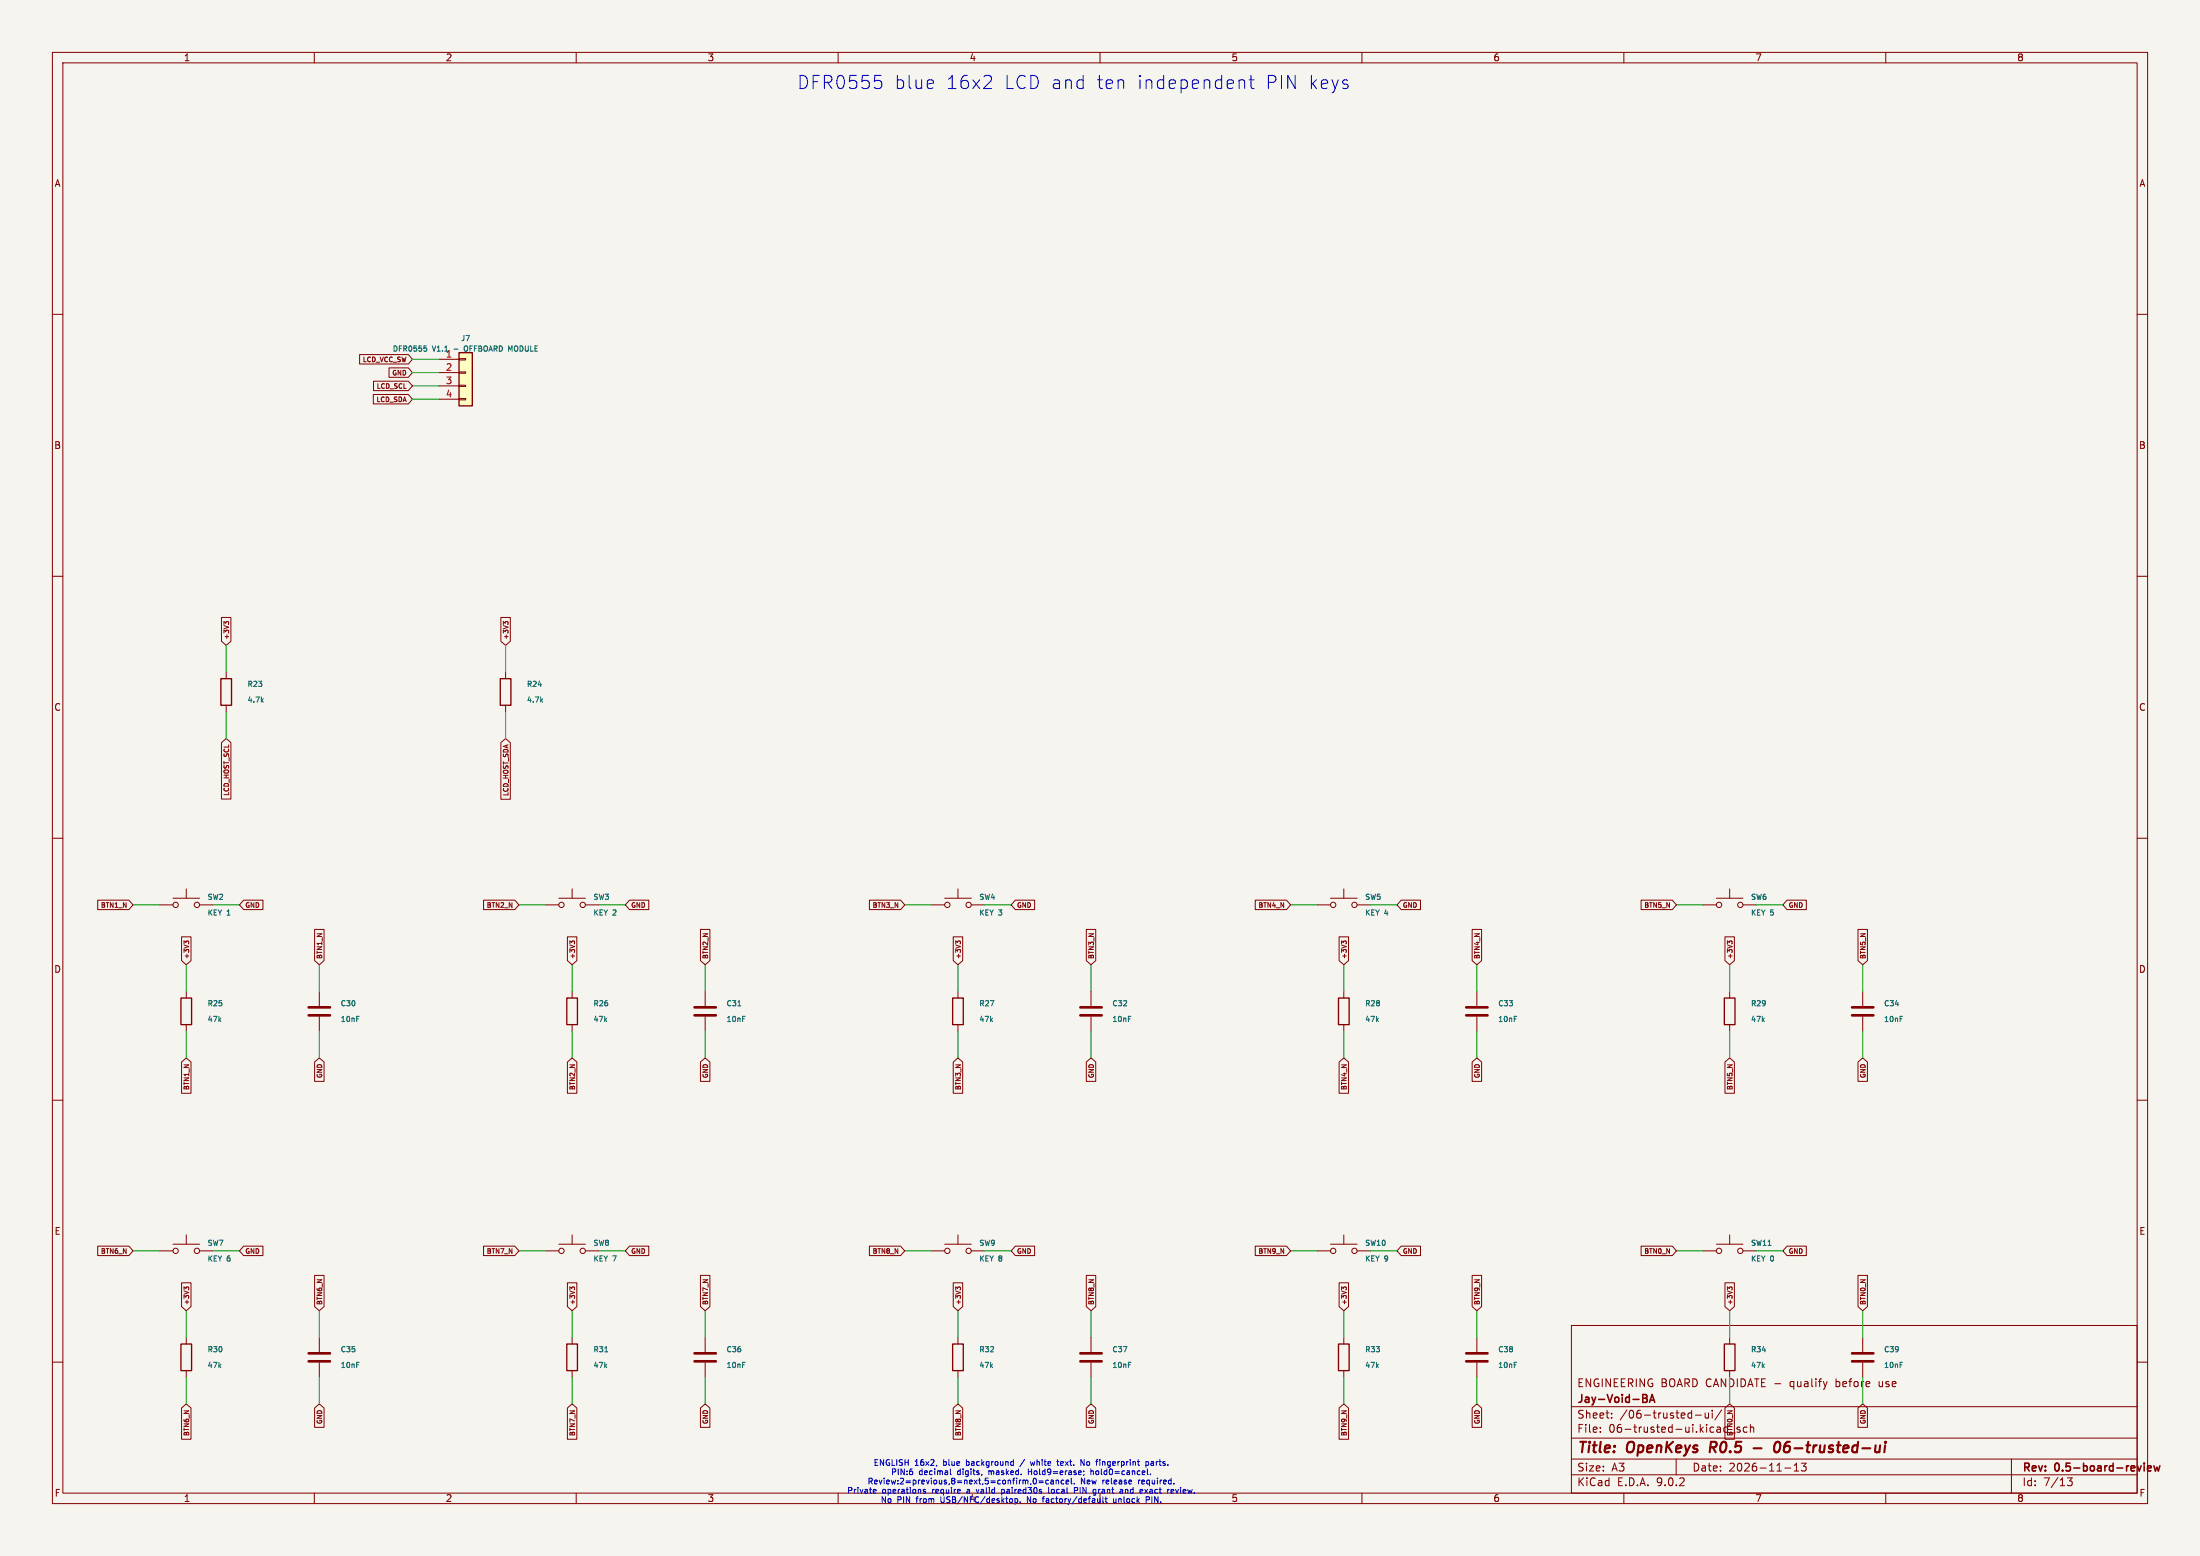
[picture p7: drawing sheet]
(kicad_sch
 (version 20250114)
 (generator "eeschema")
 (paper "A3")
 (title_block
  (title "OpenKeys R0.5 - 06-trusted-ui")
  (date "2026-11-13")
  (rev "0.5-board-review")
  (company "Jay-Void-BA")
  (comment 1 "ENGINEERING BOARD CANDIDATE - qualify before use"))
 (lib_symbols
  (symbol "OpenKeys:Conn_01x04"
   (pin_names
    (offset 1.016) (hide yes)) (exclude_from_sim no) (in_bom yes) (on_board yes)
   (property "Reference" "J" (at 0 5.08 0) (effects (font (size 1.27 1.27))))
   (property "Value" "Conn_01x04" (at 0 -7.62 0) (effects (font (size 1.27 1.27))))
   (property "Footprint" "" (at 0 0 0) (effects (font (size 1.27 1.27)) (hide yes)))
   (property "Datasheet" "~" (at 0 0 0) (effects (font (size 1.27 1.27)) (hide yes)))
   (property "Description" "Generic connector, single row, 01x04, script generated (kicad-library-utils/schlib/autogen/connector/)" (at 0 0 0) (effects (font (size 1.27 1.27)) (hide yes)))
   (symbol "Conn_01x04_1_1"
    (rectangle (start -1.27 3.81) (end 1.27 -6.35) (stroke (width 0.254) (type default)) (fill (type background)))
    (rectangle (start -1.27 2.667) (end 0 2.413) (stroke (width 0.1524) (type default)) (fill (type none)))
    (rectangle (start -1.27 0.127) (end 0 -0.127) (stroke (width 0.1524) (type default)) (fill (type none)))
    (rectangle (start -1.27 -2.413) (end 0 -2.667) (stroke (width 0.1524) (type default)) (fill (type none)))
    (rectangle (start -1.27 -4.953) (end 0 -5.207) (stroke (width 0.1524) (type default)) (fill (type none)))
    (pin passive line (at -5.08 2.54 0) (length 3.81) (name "Pin_1" (effects (font (size 1.27 1.27)))) (number "1" (effects (font (size 1.27 1.27)))))
    (pin passive line (at -5.08 0 0) (length 3.81) (name "Pin_2" (effects (font (size 1.27 1.27)))) (number "2" (effects (font (size 1.27 1.27)))))
    (pin passive line (at -5.08 -2.54 0) (length 3.81) (name "Pin_3" (effects (font (size 1.27 1.27)))) (number "3" (effects (font (size 1.27 1.27)))))
    (pin passive line (at -5.08 -5.08 0) (length 3.81) (name "Pin_4" (effects (font (size 1.27 1.27)))) (number "4" (effects (font (size 1.27 1.27))))))
   (embedded_fonts no))
  (symbol "OpenKeys:R"
   (pin_numbers (hide yes))
   (pin_names
    (offset 0)) (exclude_from_sim no) (in_bom yes) (on_board yes)
   (property "Reference" "R" (at 2.032 0 90) (effects (font (size 1.27 1.27))))
   (property "Value" "R" (at 0 0 90) (effects (font (size 1.27 1.27))))
   (property "Footprint" "" (at -1.778 0 90) (effects (font (size 1.27 1.27)) (hide yes)))
   (property "Datasheet" "~" (at 0 0 0) (effects (font (size 1.27 1.27)) (hide yes)))
   (property "Description" "Resistor" (at 0 0 0) (effects (font (size 1.27 1.27)) (hide yes)))
   (symbol "R_0_1"
    (rectangle (start -1.016 -2.54) (end 1.016 2.54) (stroke (width 0.254) (type default)) (fill (type none))))
   (symbol "R_1_1"
    (pin passive line (at 0 3.81 270) (length 1.27) (name "~" (effects (font (size 1.27 1.27)))) (number "1" (effects (font (size 1.27 1.27)))))
    (pin passive line (at 0 -3.81 90) (length 1.27) (name "~" (effects (font (size 1.27 1.27)))) (number "2" (effects (font (size 1.27 1.27))))))
   (embedded_fonts no))
  (symbol "OpenKeys:SW_Push"
   (pin_numbers (hide yes))
   (pin_names
    (offset 1.016) (hide yes)) (exclude_from_sim no) (in_bom yes) (on_board yes)
   (property "Reference" "SW" (at 1.27 2.54 0) (effects (font (size 1.27 1.27)) (justify left)))
   (property "Value" "SW_Push" (at 0 -1.524 0) (effects (font (size 1.27 1.27))))
   (property "Footprint" "" (at 0 5.08 0) (effects (font (size 1.27 1.27)) (hide yes)))
   (property "Datasheet" "~" (at 0 5.08 0) (effects (font (size 1.27 1.27)) (hide yes)))
   (property "Description" "Push button switch, generic, two pins" (at 0 0 0) (effects (font (size 1.27 1.27)) (hide yes)))
   (symbol "SW_Push_0_1"
    (circle (center -2.032 0) (radius 0.508) (stroke (width 0) (type default)) (fill (type none)))
    (polyline (pts (xy 0 1.27) (xy 0 3.048)) (stroke (width 0) (type default)) (fill (type none)))
    (circle (center 2.032 0) (radius 0.508) (stroke (width 0) (type default)) (fill (type none)))
    (polyline (pts (xy 2.54 1.27) (xy -2.54 1.27)) (stroke (width 0) (type default)) (fill (type none)))
    (pin passive line (at -5.08 0 0) (length 2.54) (name "1" (effects (font (size 1.27 1.27)))) (number "1" (effects (font (size 1.27 1.27)))))
    (pin passive line (at 5.08 0 180) (length 2.54) (name "2" (effects (font (size 1.27 1.27)))) (number "2" (effects (font (size 1.27 1.27))))))
   (embedded_fonts no))
  (symbol "OpenKeys:C"
   (pin_numbers (hide yes))
   (pin_names
    (offset 0.254)) (exclude_from_sim no) (in_bom yes) (on_board yes)
   (property "Reference" "C" (at 0.635 2.54 0) (effects (font (size 1.27 1.27)) (justify left)))
   (property "Value" "C" (at 0.635 -2.54 0) (effects (font (size 1.27 1.27)) (justify left)))
   (property "Footprint" "" (at 0.9652 -3.81 0) (effects (font (size 1.27 1.27)) (hide yes)))
   (property "Datasheet" "~" (at 0 0 0) (effects (font (size 1.27 1.27)) (hide yes)))
   (property "Description" "Unpolarized capacitor" (at 0 0 0) (effects (font (size 1.27 1.27)) (hide yes)))
   (symbol "C_0_1"
    (polyline (pts (xy -2.032 0.762) (xy 2.032 0.762)) (stroke (width 0.508) (type default)) (fill (type none)))
    (polyline (pts (xy -2.032 -0.762) (xy 2.032 -0.762)) (stroke (width 0.508) (type default)) (fill (type none))))
   (symbol "C_1_1"
    (pin passive line (at 0 3.81 270) (length 2.794) (name "~" (effects (font (size 1.27 1.27)))) (number "1" (effects (font (size 1.27 1.27)))))
    (pin passive line (at 0 -3.81 90) (length 2.794) (name "~" (effects (font (size 1.27 1.27)))) (number "2" (effects (font (size 1.27 1.27))))))
   (embedded_fonts no)))
 (text "DFR0555 blue 16x2 LCD and ten independent PIN keys" (at 205 16 0) (effects (font (size 2.5 2.5))))
 (wire (pts (xy 83.82 68.58) (xy 78.74 68.58)) (stroke (width 0) (type default)))
 (global_label "LCD_VCC_SW"
  (shape input) (at 78.74 68.58 180) (effects (font (size 0.9 0.9)) (justify right))
  (property "Intersheetrefs" "${INTERSHEET_REFS}" (at 78.74 68.58 180) (effects (font (size 0.8 0.8)) (hide yes))))
 (wire (pts (xy 83.82 71.12) (xy 78.74 71.12)) (stroke (width 0) (type default)))
 (global_label "GND"
  (shape input) (at 78.74 71.12 180) (effects (font (size 0.9 0.9)) (justify right))
  (property "Intersheetrefs" "${INTERSHEET_REFS}" (at 78.74 71.12 180) (effects (font (size 0.8 0.8)) (hide yes))))
 (wire (pts (xy 83.82 73.66) (xy 78.74 73.66)) (stroke (width 0) (type default)))
 (global_label "LCD_SCL"
  (shape input) (at 78.74 73.66 180) (effects (font (size 0.9 0.9)) (justify right))
  (property "Intersheetrefs" "${INTERSHEET_REFS}" (at 78.74 73.66 180) (effects (font (size 0.8 0.8)) (hide yes))))
 (wire (pts (xy 83.82 76.2) (xy 78.74 76.2)) (stroke (width 0) (type default)))
 (global_label "LCD_SDA"
  (shape input) (at 78.74 76.2 180) (effects (font (size 0.9 0.9)) (justify right))
  (property "Intersheetrefs" "${INTERSHEET_REFS}" (at 78.74 76.2 180) (effects (font (size 0.8 0.8)) (hide yes))))
 (symbol
  (lib_id "OpenKeys:Conn_01x04") (at 88.9 71.12 0) (unit 1) (in_bom yes) (on_board yes) (dnp no)
  (property "Reference" "J7" (at 88.9 64.58 0) (effects (font (size 1 1))))
  (property "Value" "DFR0555 V1.1 - OFFBOARD MODULE" (at 88.9 66.58 0) (effects (font (size 1 1))))
  (property "Footprint" "Connector_PinHeader_2.54mm:PinHeader_1x04_P2.54mm_Vertical" (at 88.9 71.12 0) (effects (font (size 1 1)) (hide yes)))
  (property "Datasheet" "~" (at 88.9 71.12 0) (effects (font (size 1 1)) (hide yes))) (pin "1") (pin "2") (pin "3") (pin "4"))
 (wire (pts (xy 43.18 128.27) (xy 43.18 123.19)) (stroke (width 0) (type default)))
 (global_label "+3V3"
  (shape input) (at 43.18 123.19 90) (effects (font (size 0.9 0.9)) (justify left))
  (property "Intersheetrefs" "${INTERSHEET_REFS}" (at 43.18 123.19 90) (effects (font (size 0.8 0.8)) (hide yes))))
 (wire (pts (xy 43.18 135.89) (xy 43.18 140.97)) (stroke (width 0) (type default)))
 (global_label "LCD_HOST_SCL"
  (shape input) (at 43.18 140.97 270) (effects (font (size 0.9 0.9)) (justify right))
  (property "Intersheetrefs" "${INTERSHEET_REFS}" (at 43.18 140.97 270) (effects (font (size 0.8 0.8)) (hide yes))))
 (symbol
  (lib_id "OpenKeys:R") (at 43.18 132.08 0) (unit 1) (in_bom yes) (on_board yes) (dnp no)
  (property "Reference" "R23" (at 47.18 130.58 0) (effects (font (size 1 1)) (justify left)))
  (property "Value" "4.7k" (at 47.18 133.58 0) (effects (font (size 1 1)) (justify left)))
  (property "Footprint" "Resistor_SMD:R_0603_1608Metric" (at 47.18 132.08 0) (effects (font (size 1 1)) (hide yes)))
  (property "Datasheet" "~" (at 47.18 132.08 0) (effects (font (size 1 1)) (hide yes))) (pin "1") (pin "2"))
 (wire (pts (xy 96.52 128.27) (xy 96.52 123.19)) (stroke (width 0) (type default)))
 (global_label "+3V3"
  (shape input) (at 96.52 123.19 90) (effects (font (size 0.9 0.9)) (justify left))
  (property "Intersheetrefs" "${INTERSHEET_REFS}" (at 96.52 123.19 90) (effects (font (size 0.8 0.8)) (hide yes))))
 (wire (pts (xy 96.52 135.89) (xy 96.52 140.97)) (stroke (width 0) (type default)))
 (global_label "LCD_HOST_SDA"
  (shape input) (at 96.52 140.97 270) (effects (font (size 0.9 0.9)) (justify right))
  (property "Intersheetrefs" "${INTERSHEET_REFS}" (at 96.52 140.97 270) (effects (font (size 0.8 0.8)) (hide yes))))
 (symbol
  (lib_id "OpenKeys:R") (at 96.52000000000001 132.08 0) (unit 1) (in_bom yes) (on_board yes) (dnp no)
  (property "Reference" "R24" (at 100.52 130.58 0) (effects (font (size 1 1)) (justify left)))
  (property "Value" "4.7k" (at 100.52 133.58 0) (effects (font (size 1 1)) (justify left)))
  (property "Footprint" "Resistor_SMD:R_0603_1608Metric" (at 100.52 132.08 0) (effects (font (size 1 1)) (hide yes)))
  (property "Datasheet" "~" (at 100.52 132.08 0) (effects (font (size 1 1)) (hide yes))) (pin "1") (pin "2"))
 (wire (pts (xy 30.48 172.72) (xy 25.4 172.72)) (stroke (width 0) (type default)))
 (global_label "BTN1_N"
  (shape input) (at 25.4 172.72 180) (effects (font (size 0.9 0.9)) (justify right))
  (property "Intersheetrefs" "${INTERSHEET_REFS}" (at 25.4 172.72 180) (effects (font (size 0.8 0.8)) (hide yes))))
 (wire (pts (xy 40.64 172.72) (xy 45.72 172.72)) (stroke (width 0) (type default)))
 (global_label "GND"
  (shape input) (at 45.72 172.72 0) (effects (font (size 0.9 0.9)) (justify left))
  (property "Intersheetrefs" "${INTERSHEET_REFS}" (at 45.72 172.72 0) (effects (font (size 0.8 0.8)) (hide yes))))
 (symbol
  (lib_id "OpenKeys:SW_Push") (at 35.56 172.72 0) (unit 1) (in_bom yes) (on_board yes) (dnp no)
  (property "Reference" "SW2" (at 39.56 171.22 0) (effects (font (size 1 1)) (justify left)))
  (property "Value" "KEY 1" (at 39.56 174.22 0) (effects (font (size 1 1)) (justify left)))
  (property "Footprint" "Button_Switch_SMD:SW_SPST_TL3342" (at 39.56 172.72 0) (effects (font (size 1 1)) (hide yes)))
  (property "Datasheet" "~" (at 39.56 172.72 0) (effects (font (size 1 1)) (hide yes))) (pin "1") (pin "2"))
 (wire (pts (xy 35.56 189.23) (xy 35.56 184.15)) (stroke (width 0) (type default)))
 (global_label "+3V3"
  (shape input) (at 35.56 184.15 90) (effects (font (size 0.9 0.9)) (justify left))
  (property "Intersheetrefs" "${INTERSHEET_REFS}" (at 35.56 184.15 90) (effects (font (size 0.8 0.8)) (hide yes))))
 (wire (pts (xy 35.56 196.85) (xy 35.56 201.93)) (stroke (width 0) (type default)))
 (global_label "BTN1_N"
  (shape input) (at 35.56 201.93 270) (effects (font (size 0.9 0.9)) (justify right))
  (property "Intersheetrefs" "${INTERSHEET_REFS}" (at 35.56 201.93 270) (effects (font (size 0.8 0.8)) (hide yes))))
 (symbol
  (lib_id "OpenKeys:R") (at 35.56 193.04 0) (unit 1) (in_bom yes) (on_board yes) (dnp no)
  (property "Reference" "R25" (at 39.56 191.54 0) (effects (font (size 1 1)) (justify left)))
  (property "Value" "47k" (at 39.56 194.54 0) (effects (font (size 1 1)) (justify left)))
  (property "Footprint" "Resistor_SMD:R_0603_1608Metric" (at 39.56 193.04 0) (effects (font (size 1 1)) (hide yes)))
  (property "Datasheet" "~" (at 39.56 193.04 0) (effects (font (size 1 1)) (hide yes))) (pin "1") (pin "2"))
 (wire (pts (xy 60.96 189.23) (xy 60.96 184.15)) (stroke (width 0) (type default)))
 (global_label "BTN1_N"
  (shape input) (at 60.96 184.15 90) (effects (font (size 0.9 0.9)) (justify left))
  (property "Intersheetrefs" "${INTERSHEET_REFS}" (at 60.96 184.15 90) (effects (font (size 0.8 0.8)) (hide yes))))
 (wire (pts (xy 60.96 196.85) (xy 60.96 201.93)) (stroke (width 0) (type default)))
 (global_label "GND"
  (shape input) (at 60.96 201.93 270) (effects (font (size 0.9 0.9)) (justify right))
  (property "Intersheetrefs" "${INTERSHEET_REFS}" (at 60.96 201.93 270) (effects (font (size 0.8 0.8)) (hide yes))))
 (symbol
  (lib_id "OpenKeys:C") (at 60.96 193.04 0) (unit 1) (in_bom yes) (on_board yes) (dnp no)
  (property "Reference" "C30" (at 64.96 191.54 0) (effects (font (size 1 1)) (justify left)))
  (property "Value" "10nF" (at 64.96 194.54 0) (effects (font (size 1 1)) (justify left)))
  (property "Footprint" "Capacitor_SMD:C_0603_1608Metric" (at 64.96 193.04 0) (effects (font (size 1 1)) (hide yes)))
  (property "Datasheet" "~" (at 64.96 193.04 0) (effects (font (size 1 1)) (hide yes))) (pin "1") (pin "2"))
 (wire (pts (xy 104.14 172.72) (xy 99.06 172.72)) (stroke (width 0) (type default)))
 (global_label "BTN2_N"
  (shape input) (at 99.06 172.72 180) (effects (font (size 0.9 0.9)) (justify right))
  (property "Intersheetrefs" "${INTERSHEET_REFS}" (at 99.06 172.72 180) (effects (font (size 0.8 0.8)) (hide yes))))
 (wire (pts (xy 114.3 172.72) (xy 119.38 172.72)) (stroke (width 0) (type default)))
 (global_label "GND"
  (shape input) (at 119.38 172.72 0) (effects (font (size 0.9 0.9)) (justify left))
  (property "Intersheetrefs" "${INTERSHEET_REFS}" (at 119.38 172.72 0) (effects (font (size 0.8 0.8)) (hide yes))))
 (symbol
  (lib_id "OpenKeys:SW_Push") (at 109.22 172.72 0) (unit 1) (in_bom yes) (on_board yes) (dnp no)
  (property "Reference" "SW3" (at 113.22 171.22 0) (effects (font (size 1 1)) (justify left)))
  (property "Value" "KEY 2" (at 113.22 174.22 0) (effects (font (size 1 1)) (justify left)))
  (property "Footprint" "Button_Switch_SMD:SW_SPST_TL3342" (at 113.22 172.72 0) (effects (font (size 1 1)) (hide yes)))
  (property "Datasheet" "~" (at 113.22 172.72 0) (effects (font (size 1 1)) (hide yes))) (pin "1") (pin "2"))
 (wire (pts (xy 109.22 189.23) (xy 109.22 184.15)) (stroke (width 0) (type default)))
 (global_label "+3V3"
  (shape input) (at 109.22 184.15 90) (effects (font (size 0.9 0.9)) (justify left))
  (property "Intersheetrefs" "${INTERSHEET_REFS}" (at 109.22 184.15 90) (effects (font (size 0.8 0.8)) (hide yes))))
 (wire (pts (xy 109.22 196.85) (xy 109.22 201.93)) (stroke (width 0) (type default)))
 (global_label "BTN2_N"
  (shape input) (at 109.22 201.93 270) (effects (font (size 0.9 0.9)) (justify right))
  (property "Intersheetrefs" "${INTERSHEET_REFS}" (at 109.22 201.93 270) (effects (font (size 0.8 0.8)) (hide yes))))
 (symbol
  (lib_id "OpenKeys:R") (at 109.22 193.04 0) (unit 1) (in_bom yes) (on_board yes) (dnp no)
  (property "Reference" "R26" (at 113.22 191.54 0) (effects (font (size 1 1)) (justify left)))
  (property "Value" "47k" (at 113.22 194.54 0) (effects (font (size 1 1)) (justify left)))
  (property "Footprint" "Resistor_SMD:R_0603_1608Metric" (at 113.22 193.04 0) (effects (font (size 1 1)) (hide yes)))
  (property "Datasheet" "~" (at 113.22 193.04 0) (effects (font (size 1 1)) (hide yes))) (pin "1") (pin "2"))
 (wire (pts (xy 134.62 189.23) (xy 134.62 184.15)) (stroke (width 0) (type default)))
 (global_label "BTN2_N"
  (shape input) (at 134.62 184.15 90) (effects (font (size 0.9 0.9)) (justify left))
  (property "Intersheetrefs" "${INTERSHEET_REFS}" (at 134.62 184.15 90) (effects (font (size 0.8 0.8)) (hide yes))))
 (wire (pts (xy 134.62 196.85) (xy 134.62 201.93)) (stroke (width 0) (type default)))
 (global_label "GND"
  (shape input) (at 134.62 201.93 270) (effects (font (size 0.9 0.9)) (justify right))
  (property "Intersheetrefs" "${INTERSHEET_REFS}" (at 134.62 201.93 270) (effects (font (size 0.8 0.8)) (hide yes))))
 (symbol
  (lib_id "OpenKeys:C") (at 134.62 193.04 0) (unit 1) (in_bom yes) (on_board yes) (dnp no)
  (property "Reference" "C31" (at 138.62 191.54 0) (effects (font (size 1 1)) (justify left)))
  (property "Value" "10nF" (at 138.62 194.54 0) (effects (font (size 1 1)) (justify left)))
  (property "Footprint" "Capacitor_SMD:C_0603_1608Metric" (at 138.62 193.04 0) (effects (font (size 1 1)) (hide yes)))
  (property "Datasheet" "~" (at 138.62 193.04 0) (effects (font (size 1 1)) (hide yes))) (pin "1") (pin "2"))
 (wire (pts (xy 177.8 172.72) (xy 172.72 172.72)) (stroke (width 0) (type default)))
 (global_label "BTN3_N"
  (shape input) (at 172.72 172.72 180) (effects (font (size 0.9 0.9)) (justify right))
  (property "Intersheetrefs" "${INTERSHEET_REFS}" (at 172.72 172.72 180) (effects (font (size 0.8 0.8)) (hide yes))))
 (wire (pts (xy 187.96 172.72) (xy 193.04 172.72)) (stroke (width 0) (type default)))
 (global_label "GND"
  (shape input) (at 193.04 172.72 0) (effects (font (size 0.9 0.9)) (justify left))
  (property "Intersheetrefs" "${INTERSHEET_REFS}" (at 193.04 172.72 0) (effects (font (size 0.8 0.8)) (hide yes))))
 (symbol
  (lib_id "OpenKeys:SW_Push") (at 182.88 172.72 0) (unit 1) (in_bom yes) (on_board yes) (dnp no)
  (property "Reference" "SW4" (at 186.88 171.22 0) (effects (font (size 1 1)) (justify left)))
  (property "Value" "KEY 3" (at 186.88 174.22 0) (effects (font (size 1 1)) (justify left)))
  (property "Footprint" "Button_Switch_SMD:SW_SPST_TL3342" (at 186.88 172.72 0) (effects (font (size 1 1)) (hide yes)))
  (property "Datasheet" "~" (at 186.88 172.72 0) (effects (font (size 1 1)) (hide yes))) (pin "1") (pin "2"))
 (wire (pts (xy 182.88 189.23) (xy 182.88 184.15)) (stroke (width 0) (type default)))
 (global_label "+3V3"
  (shape input) (at 182.88 184.15 90) (effects (font (size 0.9 0.9)) (justify left))
  (property "Intersheetrefs" "${INTERSHEET_REFS}" (at 182.88 184.15 90) (effects (font (size 0.8 0.8)) (hide yes))))
 (wire (pts (xy 182.88 196.85) (xy 182.88 201.93)) (stroke (width 0) (type default)))
 (global_label "BTN3_N"
  (shape input) (at 182.88 201.93 270) (effects (font (size 0.9 0.9)) (justify right))
  (property "Intersheetrefs" "${INTERSHEET_REFS}" (at 182.88 201.93 270) (effects (font (size 0.8 0.8)) (hide yes))))
 (symbol
  (lib_id "OpenKeys:R") (at 182.88 193.04 0) (unit 1) (in_bom yes) (on_board yes) (dnp no)
  (property "Reference" "R27" (at 186.88 191.54 0) (effects (font (size 1 1)) (justify left)))
  (property "Value" "47k" (at 186.88 194.54 0) (effects (font (size 1 1)) (justify left)))
  (property "Footprint" "Resistor_SMD:R_0603_1608Metric" (at 186.88 193.04 0) (effects (font (size 1 1)) (hide yes)))
  (property "Datasheet" "~" (at 186.88 193.04 0) (effects (font (size 1 1)) (hide yes))) (pin "1") (pin "2"))
 (wire (pts (xy 208.28 189.23) (xy 208.28 184.15)) (stroke (width 0) (type default)))
 (global_label "BTN3_N"
  (shape input) (at 208.28 184.15 90) (effects (font (size 0.9 0.9)) (justify left))
  (property "Intersheetrefs" "${INTERSHEET_REFS}" (at 208.28 184.15 90) (effects (font (size 0.8 0.8)) (hide yes))))
 (wire (pts (xy 208.28 196.85) (xy 208.28 201.93)) (stroke (width 0) (type default)))
 (global_label "GND"
  (shape input) (at 208.28 201.93 270) (effects (font (size 0.9 0.9)) (justify right))
  (property "Intersheetrefs" "${INTERSHEET_REFS}" (at 208.28 201.93 270) (effects (font (size 0.8 0.8)) (hide yes))))
 (symbol
  (lib_id "OpenKeys:C") (at 208.28 193.04 0) (unit 1) (in_bom yes) (on_board yes) (dnp no)
  (property "Reference" "C32" (at 212.28 191.54 0) (effects (font (size 1 1)) (justify left)))
  (property "Value" "10nF" (at 212.28 194.54 0) (effects (font (size 1 1)) (justify left)))
  (property "Footprint" "Capacitor_SMD:C_0603_1608Metric" (at 212.28 193.04 0) (effects (font (size 1 1)) (hide yes)))
  (property "Datasheet" "~" (at 212.28 193.04 0) (effects (font (size 1 1)) (hide yes))) (pin "1") (pin "2"))
 (wire (pts (xy 251.46 172.72) (xy 246.38 172.72)) (stroke (width 0) (type default)))
 (global_label "BTN4_N"
  (shape input) (at 246.38 172.72 180) (effects (font (size 0.9 0.9)) (justify right))
  (property "Intersheetrefs" "${INTERSHEET_REFS}" (at 246.38 172.72 180) (effects (font (size 0.8 0.8)) (hide yes))))
 (wire (pts (xy 261.62 172.72) (xy 266.7 172.72)) (stroke (width 0) (type default)))
 (global_label "GND"
  (shape input) (at 266.7 172.72 0) (effects (font (size 0.9 0.9)) (justify left))
  (property "Intersheetrefs" "${INTERSHEET_REFS}" (at 266.7 172.72 0) (effects (font (size 0.8 0.8)) (hide yes))))
 (symbol
  (lib_id "OpenKeys:SW_Push") (at 256.53999999999996 172.72 0) (unit 1) (in_bom yes) (on_board yes) (dnp no)
  (property "Reference" "SW5" (at 260.54 171.22 0) (effects (font (size 1 1)) (justify left)))
  (property "Value" "KEY 4" (at 260.54 174.22 0) (effects (font (size 1 1)) (justify left)))
  (property "Footprint" "Button_Switch_SMD:SW_SPST_TL3342" (at 260.54 172.72 0) (effects (font (size 1 1)) (hide yes)))
  (property "Datasheet" "~" (at 260.54 172.72 0) (effects (font (size 1 1)) (hide yes))) (pin "1") (pin "2"))
 (wire (pts (xy 256.54 189.23) (xy 256.54 184.15)) (stroke (width 0) (type default)))
 (global_label "+3V3"
  (shape input) (at 256.54 184.15 90) (effects (font (size 0.9 0.9)) (justify left))
  (property "Intersheetrefs" "${INTERSHEET_REFS}" (at 256.54 184.15 90) (effects (font (size 0.8 0.8)) (hide yes))))
 (wire (pts (xy 256.54 196.85) (xy 256.54 201.93)) (stroke (width 0) (type default)))
 (global_label "BTN4_N"
  (shape input) (at 256.54 201.93 270) (effects (font (size 0.9 0.9)) (justify right))
  (property "Intersheetrefs" "${INTERSHEET_REFS}" (at 256.54 201.93 270) (effects (font (size 0.8 0.8)) (hide yes))))
 (symbol
  (lib_id "OpenKeys:R") (at 256.53999999999996 193.04 0) (unit 1) (in_bom yes) (on_board yes) (dnp no)
  (property "Reference" "R28" (at 260.54 191.54 0) (effects (font (size 1 1)) (justify left)))
  (property "Value" "47k" (at 260.54 194.54 0) (effects (font (size 1 1)) (justify left)))
  (property "Footprint" "Resistor_SMD:R_0603_1608Metric" (at 260.54 193.04 0) (effects (font (size 1 1)) (hide yes)))
  (property "Datasheet" "~" (at 260.54 193.04 0) (effects (font (size 1 1)) (hide yes))) (pin "1") (pin "2"))
 (wire (pts (xy 281.94 189.23) (xy 281.94 184.15)) (stroke (width 0) (type default)))
 (global_label "BTN4_N"
  (shape input) (at 281.94 184.15 90) (effects (font (size 0.9 0.9)) (justify left))
  (property "Intersheetrefs" "${INTERSHEET_REFS}" (at 281.94 184.15 90) (effects (font (size 0.8 0.8)) (hide yes))))
 (wire (pts (xy 281.94 196.85) (xy 281.94 201.93)) (stroke (width 0) (type default)))
 (global_label "GND"
  (shape input) (at 281.94 201.93 270) (effects (font (size 0.9 0.9)) (justify right))
  (property "Intersheetrefs" "${INTERSHEET_REFS}" (at 281.94 201.93 270) (effects (font (size 0.8 0.8)) (hide yes))))
 (symbol
  (lib_id "OpenKeys:C") (at 281.93999999999994 193.04 0) (unit 1) (in_bom yes) (on_board yes) (dnp no)
  (property "Reference" "C33" (at 285.94 191.54 0) (effects (font (size 1 1)) (justify left)))
  (property "Value" "10nF" (at 285.94 194.54 0) (effects (font (size 1 1)) (justify left)))
  (property "Footprint" "Capacitor_SMD:C_0603_1608Metric" (at 285.94 193.04 0) (effects (font (size 1 1)) (hide yes)))
  (property "Datasheet" "~" (at 285.94 193.04 0) (effects (font (size 1 1)) (hide yes))) (pin "1") (pin "2"))
 (wire (pts (xy 325.12 172.72) (xy 320.04 172.72)) (stroke (width 0) (type default)))
 (global_label "BTN5_N"
  (shape input) (at 320.04 172.72 180) (effects (font (size 0.9 0.9)) (justify right))
  (property "Intersheetrefs" "${INTERSHEET_REFS}" (at 320.04 172.72 180) (effects (font (size 0.8 0.8)) (hide yes))))
 (wire (pts (xy 335.28 172.72) (xy 340.36 172.72)) (stroke (width 0) (type default)))
 (global_label "GND"
  (shape input) (at 340.36 172.72 0) (effects (font (size 0.9 0.9)) (justify left))
  (property "Intersheetrefs" "${INTERSHEET_REFS}" (at 340.36 172.72 0) (effects (font (size 0.8 0.8)) (hide yes))))
 (symbol
  (lib_id "OpenKeys:SW_Push") (at 330.2 172.72 0) (unit 1) (in_bom yes) (on_board yes) (dnp no)
  (property "Reference" "SW6" (at 334.2 171.22 0) (effects (font (size 1 1)) (justify left)))
  (property "Value" "KEY 5" (at 334.2 174.22 0) (effects (font (size 1 1)) (justify left)))
  (property "Footprint" "Button_Switch_SMD:SW_SPST_TL3342" (at 334.2 172.72 0) (effects (font (size 1 1)) (hide yes)))
  (property "Datasheet" "~" (at 334.2 172.72 0) (effects (font (size 1 1)) (hide yes))) (pin "1") (pin "2"))
 (wire (pts (xy 330.2 189.23) (xy 330.2 184.15)) (stroke (width 0) (type default)))
 (global_label "+3V3"
  (shape input) (at 330.2 184.15 90) (effects (font (size 0.9 0.9)) (justify left))
  (property "Intersheetrefs" "${INTERSHEET_REFS}" (at 330.2 184.15 90) (effects (font (size 0.8 0.8)) (hide yes))))
 (wire (pts (xy 330.2 196.85) (xy 330.2 201.93)) (stroke (width 0) (type default)))
 (global_label "BTN5_N"
  (shape input) (at 330.2 201.93 270) (effects (font (size 0.9 0.9)) (justify right))
  (property "Intersheetrefs" "${INTERSHEET_REFS}" (at 330.2 201.93 270) (effects (font (size 0.8 0.8)) (hide yes))))
 (symbol
  (lib_id "OpenKeys:R") (at 330.2 193.04 0) (unit 1) (in_bom yes) (on_board yes) (dnp no)
  (property "Reference" "R29" (at 334.2 191.54 0) (effects (font (size 1 1)) (justify left)))
  (property "Value" "47k" (at 334.2 194.54 0) (effects (font (size 1 1)) (justify left)))
  (property "Footprint" "Resistor_SMD:R_0603_1608Metric" (at 334.2 193.04 0) (effects (font (size 1 1)) (hide yes)))
  (property "Datasheet" "~" (at 334.2 193.04 0) (effects (font (size 1 1)) (hide yes))) (pin "1") (pin "2"))
 (wire (pts (xy 355.6 189.23) (xy 355.6 184.15)) (stroke (width 0) (type default)))
 (global_label "BTN5_N"
  (shape input) (at 355.6 184.15 90) (effects (font (size 0.9 0.9)) (justify left))
  (property "Intersheetrefs" "${INTERSHEET_REFS}" (at 355.6 184.15 90) (effects (font (size 0.8 0.8)) (hide yes))))
 (wire (pts (xy 355.6 196.85) (xy 355.6 201.93)) (stroke (width 0) (type default)))
 (global_label "GND"
  (shape input) (at 355.6 201.93 270) (effects (font (size 0.9 0.9)) (justify right))
  (property "Intersheetrefs" "${INTERSHEET_REFS}" (at 355.6 201.93 270) (effects (font (size 0.8 0.8)) (hide yes))))
 (symbol
  (lib_id "OpenKeys:C") (at 355.59999999999997 193.04 0) (unit 1) (in_bom yes) (on_board yes) (dnp no)
  (property "Reference" "C34" (at 359.6 191.54 0) (effects (font (size 1 1)) (justify left)))
  (property "Value" "10nF" (at 359.6 194.54 0) (effects (font (size 1 1)) (justify left)))
  (property "Footprint" "Capacitor_SMD:C_0603_1608Metric" (at 359.6 193.04 0) (effects (font (size 1 1)) (hide yes)))
  (property "Datasheet" "~" (at 359.6 193.04 0) (effects (font (size 1 1)) (hide yes))) (pin "1") (pin "2"))
 (wire (pts (xy 30.48 238.76) (xy 25.4 238.76)) (stroke (width 0) (type default)))
 (global_label "BTN6_N"
  (shape input) (at 25.4 238.76 180) (effects (font (size 0.9 0.9)) (justify right))
  (property "Intersheetrefs" "${INTERSHEET_REFS}" (at 25.4 238.76 180) (effects (font (size 0.8 0.8)) (hide yes))))
 (wire (pts (xy 40.64 238.76) (xy 45.72 238.76)) (stroke (width 0) (type default)))
 (global_label "GND"
  (shape input) (at 45.72 238.76 0) (effects (font (size 0.9 0.9)) (justify left))
  (property "Intersheetrefs" "${INTERSHEET_REFS}" (at 45.72 238.76 0) (effects (font (size 0.8 0.8)) (hide yes))))
 (symbol
  (lib_id "OpenKeys:SW_Push") (at 35.56 238.76 0) (unit 1) (in_bom yes) (on_board yes) (dnp no)
  (property "Reference" "SW7" (at 39.56 237.26 0) (effects (font (size 1 1)) (justify left)))
  (property "Value" "KEY 6" (at 39.56 240.26 0) (effects (font (size 1 1)) (justify left)))
  (property "Footprint" "Button_Switch_SMD:SW_SPST_TL3342" (at 39.56 238.76 0) (effects (font (size 1 1)) (hide yes)))
  (property "Datasheet" "~" (at 39.56 238.76 0) (effects (font (size 1 1)) (hide yes))) (pin "1") (pin "2"))
 (wire (pts (xy 35.56 255.27) (xy 35.56 250.19)) (stroke (width 0) (type default)))
 (global_label "+3V3"
  (shape input) (at 35.56 250.19 90) (effects (font (size 0.9 0.9)) (justify left))
  (property "Intersheetrefs" "${INTERSHEET_REFS}" (at 35.56 250.19 90) (effects (font (size 0.8 0.8)) (hide yes))))
 (wire (pts (xy 35.56 262.89) (xy 35.56 267.97)) (stroke (width 0) (type default)))
 (global_label "BTN6_N"
  (shape input) (at 35.56 267.97 270) (effects (font (size 0.9 0.9)) (justify right))
  (property "Intersheetrefs" "${INTERSHEET_REFS}" (at 35.56 267.97 270) (effects (font (size 0.8 0.8)) (hide yes))))
 (symbol
  (lib_id "OpenKeys:R") (at 35.56 259.08 0) (unit 1) (in_bom yes) (on_board yes) (dnp no)
  (property "Reference" "R30" (at 39.56 257.58 0) (effects (font (size 1 1)) (justify left)))
  (property "Value" "47k" (at 39.56 260.58 0) (effects (font (size 1 1)) (justify left)))
  (property "Footprint" "Resistor_SMD:R_0603_1608Metric" (at 39.56 259.08 0) (effects (font (size 1 1)) (hide yes)))
  (property "Datasheet" "~" (at 39.56 259.08 0) (effects (font (size 1 1)) (hide yes))) (pin "1") (pin "2"))
 (wire (pts (xy 60.96 255.27) (xy 60.96 250.19)) (stroke (width 0) (type default)))
 (global_label "BTN6_N"
  (shape input) (at 60.96 250.19 90) (effects (font (size 0.9 0.9)) (justify left))
  (property "Intersheetrefs" "${INTERSHEET_REFS}" (at 60.96 250.19 90) (effects (font (size 0.8 0.8)) (hide yes))))
 (wire (pts (xy 60.96 262.89) (xy 60.96 267.97)) (stroke (width 0) (type default)))
 (global_label "GND"
  (shape input) (at 60.96 267.97 270) (effects (font (size 0.9 0.9)) (justify right))
  (property "Intersheetrefs" "${INTERSHEET_REFS}" (at 60.96 267.97 270) (effects (font (size 0.8 0.8)) (hide yes))))
 (symbol
  (lib_id "OpenKeys:C") (at 60.96 259.08 0) (unit 1) (in_bom yes) (on_board yes) (dnp no)
  (property "Reference" "C35" (at 64.96 257.58 0) (effects (font (size 1 1)) (justify left)))
  (property "Value" "10nF" (at 64.96 260.58 0) (effects (font (size 1 1)) (justify left)))
  (property "Footprint" "Capacitor_SMD:C_0603_1608Metric" (at 64.96 259.08 0) (effects (font (size 1 1)) (hide yes)))
  (property "Datasheet" "~" (at 64.96 259.08 0) (effects (font (size 1 1)) (hide yes))) (pin "1") (pin "2"))
 (wire (pts (xy 104.14 238.76) (xy 99.06 238.76)) (stroke (width 0) (type default)))
 (global_label "BTN7_N"
  (shape input) (at 99.06 238.76 180) (effects (font (size 0.9 0.9)) (justify right))
  (property "Intersheetrefs" "${INTERSHEET_REFS}" (at 99.06 238.76 180) (effects (font (size 0.8 0.8)) (hide yes))))
 (wire (pts (xy 114.3 238.76) (xy 119.38 238.76)) (stroke (width 0) (type default)))
 (global_label "GND"
  (shape input) (at 119.38 238.76 0) (effects (font (size 0.9 0.9)) (justify left))
  (property "Intersheetrefs" "${INTERSHEET_REFS}" (at 119.38 238.76 0) (effects (font (size 0.8 0.8)) (hide yes))))
 (symbol
  (lib_id "OpenKeys:SW_Push") (at 109.22 238.76 0) (unit 1) (in_bom yes) (on_board yes) (dnp no)
  (property "Reference" "SW8" (at 113.22 237.26 0) (effects (font (size 1 1)) (justify left)))
  (property "Value" "KEY 7" (at 113.22 240.26 0) (effects (font (size 1 1)) (justify left)))
  (property "Footprint" "Button_Switch_SMD:SW_SPST_TL3342" (at 113.22 238.76 0) (effects (font (size 1 1)) (hide yes)))
  (property "Datasheet" "~" (at 113.22 238.76 0) (effects (font (size 1 1)) (hide yes))) (pin "1") (pin "2"))
 (wire (pts (xy 109.22 255.27) (xy 109.22 250.19)) (stroke (width 0) (type default)))
 (global_label "+3V3"
  (shape input) (at 109.22 250.19 90) (effects (font (size 0.9 0.9)) (justify left))
  (property "Intersheetrefs" "${INTERSHEET_REFS}" (at 109.22 250.19 90) (effects (font (size 0.8 0.8)) (hide yes))))
 (wire (pts (xy 109.22 262.89) (xy 109.22 267.97)) (stroke (width 0) (type default)))
 (global_label "BTN7_N"
  (shape input) (at 109.22 267.97 270) (effects (font (size 0.9 0.9)) (justify right))
  (property "Intersheetrefs" "${INTERSHEET_REFS}" (at 109.22 267.97 270) (effects (font (size 0.8 0.8)) (hide yes))))
 (symbol
  (lib_id "OpenKeys:R") (at 109.22 259.08 0) (unit 1) (in_bom yes) (on_board yes) (dnp no)
  (property "Reference" "R31" (at 113.22 257.58 0) (effects (font (size 1 1)) (justify left)))
  (property "Value" "47k" (at 113.22 260.58 0) (effects (font (size 1 1)) (justify left)))
  (property "Footprint" "Resistor_SMD:R_0603_1608Metric" (at 113.22 259.08 0) (effects (font (size 1 1)) (hide yes)))
  (property "Datasheet" "~" (at 113.22 259.08 0) (effects (font (size 1 1)) (hide yes))) (pin "1") (pin "2"))
 (wire (pts (xy 134.62 255.27) (xy 134.62 250.19)) (stroke (width 0) (type default)))
 (global_label "BTN7_N"
  (shape input) (at 134.62 250.19 90) (effects (font (size 0.9 0.9)) (justify left))
  (property "Intersheetrefs" "${INTERSHEET_REFS}" (at 134.62 250.19 90) (effects (font (size 0.8 0.8)) (hide yes))))
 (wire (pts (xy 134.62 262.89) (xy 134.62 267.97)) (stroke (width 0) (type default)))
 (global_label "GND"
  (shape input) (at 134.62 267.97 270) (effects (font (size 0.9 0.9)) (justify right))
  (property "Intersheetrefs" "${INTERSHEET_REFS}" (at 134.62 267.97 270) (effects (font (size 0.8 0.8)) (hide yes))))
 (symbol
  (lib_id "OpenKeys:C") (at 134.62 259.08 0) (unit 1) (in_bom yes) (on_board yes) (dnp no)
  (property "Reference" "C36" (at 138.62 257.58 0) (effects (font (size 1 1)) (justify left)))
  (property "Value" "10nF" (at 138.62 260.58 0) (effects (font (size 1 1)) (justify left)))
  (property "Footprint" "Capacitor_SMD:C_0603_1608Metric" (at 138.62 259.08 0) (effects (font (size 1 1)) (hide yes)))
  (property "Datasheet" "~" (at 138.62 259.08 0) (effects (font (size 1 1)) (hide yes))) (pin "1") (pin "2"))
 (wire (pts (xy 177.8 238.76) (xy 172.72 238.76)) (stroke (width 0) (type default)))
 (global_label "BTN8_N"
  (shape input) (at 172.72 238.76 180) (effects (font (size 0.9 0.9)) (justify right))
  (property "Intersheetrefs" "${INTERSHEET_REFS}" (at 172.72 238.76 180) (effects (font (size 0.8 0.8)) (hide yes))))
 (wire (pts (xy 187.96 238.76) (xy 193.04 238.76)) (stroke (width 0) (type default)))
 (global_label "GND"
  (shape input) (at 193.04 238.76 0) (effects (font (size 0.9 0.9)) (justify left))
  (property "Intersheetrefs" "${INTERSHEET_REFS}" (at 193.04 238.76 0) (effects (font (size 0.8 0.8)) (hide yes))))
 (symbol
  (lib_id "OpenKeys:SW_Push") (at 182.88 238.76 0) (unit 1) (in_bom yes) (on_board yes) (dnp no)
  (property "Reference" "SW9" (at 186.88 237.26 0) (effects (font (size 1 1)) (justify left)))
  (property "Value" "KEY 8" (at 186.88 240.26 0) (effects (font (size 1 1)) (justify left)))
  (property "Footprint" "Button_Switch_SMD:SW_SPST_TL3342" (at 186.88 238.76 0) (effects (font (size 1 1)) (hide yes)))
  (property "Datasheet" "~" (at 186.88 238.76 0) (effects (font (size 1 1)) (hide yes))) (pin "1") (pin "2"))
 (wire (pts (xy 182.88 255.27) (xy 182.88 250.19)) (stroke (width 0) (type default)))
 (global_label "+3V3"
  (shape input) (at 182.88 250.19 90) (effects (font (size 0.9 0.9)) (justify left))
  (property "Intersheetrefs" "${INTERSHEET_REFS}" (at 182.88 250.19 90) (effects (font (size 0.8 0.8)) (hide yes))))
 (wire (pts (xy 182.88 262.89) (xy 182.88 267.97)) (stroke (width 0) (type default)))
 (global_label "BTN8_N"
  (shape input) (at 182.88 267.97 270) (effects (font (size 0.9 0.9)) (justify right))
  (property "Intersheetrefs" "${INTERSHEET_REFS}" (at 182.88 267.97 270) (effects (font (size 0.8 0.8)) (hide yes))))
 (symbol
  (lib_id "OpenKeys:R") (at 182.88 259.08 0) (unit 1) (in_bom yes) (on_board yes) (dnp no)
  (property "Reference" "R32" (at 186.88 257.58 0) (effects (font (size 1 1)) (justify left)))
  (property "Value" "47k" (at 186.88 260.58 0) (effects (font (size 1 1)) (justify left)))
  (property "Footprint" "Resistor_SMD:R_0603_1608Metric" (at 186.88 259.08 0) (effects (font (size 1 1)) (hide yes)))
  (property "Datasheet" "~" (at 186.88 259.08 0) (effects (font (size 1 1)) (hide yes))) (pin "1") (pin "2"))
 (wire (pts (xy 208.28 255.27) (xy 208.28 250.19)) (stroke (width 0) (type default)))
 (global_label "BTN8_N"
  (shape input) (at 208.28 250.19 90) (effects (font (size 0.9 0.9)) (justify left))
  (property "Intersheetrefs" "${INTERSHEET_REFS}" (at 208.28 250.19 90) (effects (font (size 0.8 0.8)) (hide yes))))
 (wire (pts (xy 208.28 262.89) (xy 208.28 267.97)) (stroke (width 0) (type default)))
 (global_label "GND"
  (shape input) (at 208.28 267.97 270) (effects (font (size 0.9 0.9)) (justify right))
  (property "Intersheetrefs" "${INTERSHEET_REFS}" (at 208.28 267.97 270) (effects (font (size 0.8 0.8)) (hide yes))))
 (symbol
  (lib_id "OpenKeys:C") (at 208.28 259.08 0) (unit 1) (in_bom yes) (on_board yes) (dnp no)
  (property "Reference" "C37" (at 212.28 257.58 0) (effects (font (size 1 1)) (justify left)))
  (property "Value" "10nF" (at 212.28 260.58 0) (effects (font (size 1 1)) (justify left)))
  (property "Footprint" "Capacitor_SMD:C_0603_1608Metric" (at 212.28 259.08 0) (effects (font (size 1 1)) (hide yes)))
  (property "Datasheet" "~" (at 212.28 259.08 0) (effects (font (size 1 1)) (hide yes))) (pin "1") (pin "2"))
 (wire (pts (xy 251.46 238.76) (xy 246.38 238.76)) (stroke (width 0) (type default)))
 (global_label "BTN9_N"
  (shape input) (at 246.38 238.76 180) (effects (font (size 0.9 0.9)) (justify right))
  (property "Intersheetrefs" "${INTERSHEET_REFS}" (at 246.38 238.76 180) (effects (font (size 0.8 0.8)) (hide yes))))
 (wire (pts (xy 261.62 238.76) (xy 266.7 238.76)) (stroke (width 0) (type default)))
 (global_label "GND"
  (shape input) (at 266.7 238.76 0) (effects (font (size 0.9 0.9)) (justify left))
  (property "Intersheetrefs" "${INTERSHEET_REFS}" (at 266.7 238.76 0) (effects (font (size 0.8 0.8)) (hide yes))))
 (symbol
  (lib_id "OpenKeys:SW_Push") (at 256.53999999999996 238.76 0) (unit 1) (in_bom yes) (on_board yes) (dnp no)
  (property "Reference" "SW10" (at 260.54 237.26 0) (effects (font (size 1 1)) (justify left)))
  (property "Value" "KEY 9" (at 260.54 240.26 0) (effects (font (size 1 1)) (justify left)))
  (property "Footprint" "Button_Switch_SMD:SW_SPST_TL3342" (at 260.54 238.76 0) (effects (font (size 1 1)) (hide yes)))
  (property "Datasheet" "~" (at 260.54 238.76 0) (effects (font (size 1 1)) (hide yes))) (pin "1") (pin "2"))
 (wire (pts (xy 256.54 255.27) (xy 256.54 250.19)) (stroke (width 0) (type default)))
 (global_label "+3V3"
  (shape input) (at 256.54 250.19 90) (effects (font (size 0.9 0.9)) (justify left))
  (property "Intersheetrefs" "${INTERSHEET_REFS}" (at 256.54 250.19 90) (effects (font (size 0.8 0.8)) (hide yes))))
 (wire (pts (xy 256.54 262.89) (xy 256.54 267.97)) (stroke (width 0) (type default)))
 (global_label "BTN9_N"
  (shape input) (at 256.54 267.97 270) (effects (font (size 0.9 0.9)) (justify right))
  (property "Intersheetrefs" "${INTERSHEET_REFS}" (at 256.54 267.97 270) (effects (font (size 0.8 0.8)) (hide yes))))
 (symbol
  (lib_id "OpenKeys:R") (at 256.53999999999996 259.08 0) (unit 1) (in_bom yes) (on_board yes) (dnp no)
  (property "Reference" "R33" (at 260.54 257.58 0) (effects (font (size 1 1)) (justify left)))
  (property "Value" "47k" (at 260.54 260.58 0) (effects (font (size 1 1)) (justify left)))
  (property "Footprint" "Resistor_SMD:R_0603_1608Metric" (at 260.54 259.08 0) (effects (font (size 1 1)) (hide yes)))
  (property "Datasheet" "~" (at 260.54 259.08 0) (effects (font (size 1 1)) (hide yes))) (pin "1") (pin "2"))
 (wire (pts (xy 281.94 255.27) (xy 281.94 250.19)) (stroke (width 0) (type default)))
 (global_label "BTN9_N"
  (shape input) (at 281.94 250.19 90) (effects (font (size 0.9 0.9)) (justify left))
  (property "Intersheetrefs" "${INTERSHEET_REFS}" (at 281.94 250.19 90) (effects (font (size 0.8 0.8)) (hide yes))))
 (wire (pts (xy 281.94 262.89) (xy 281.94 267.97)) (stroke (width 0) (type default)))
 (global_label "GND"
  (shape input) (at 281.94 267.97 270) (effects (font (size 0.9 0.9)) (justify right))
  (property "Intersheetrefs" "${INTERSHEET_REFS}" (at 281.94 267.97 270) (effects (font (size 0.8 0.8)) (hide yes))))
 (symbol
  (lib_id "OpenKeys:C") (at 281.93999999999994 259.08 0) (unit 1) (in_bom yes) (on_board yes) (dnp no)
  (property "Reference" "C38" (at 285.94 257.58 0) (effects (font (size 1 1)) (justify left)))
  (property "Value" "10nF" (at 285.94 260.58 0) (effects (font (size 1 1)) (justify left)))
  (property "Footprint" "Capacitor_SMD:C_0603_1608Metric" (at 285.94 259.08 0) (effects (font (size 1 1)) (hide yes)))
  (property "Datasheet" "~" (at 285.94 259.08 0) (effects (font (size 1 1)) (hide yes))) (pin "1") (pin "2"))
 (wire (pts (xy 325.12 238.76) (xy 320.04 238.76)) (stroke (width 0) (type default)))
 (global_label "BTN0_N"
  (shape input) (at 320.04 238.76 180) (effects (font (size 0.9 0.9)) (justify right))
  (property "Intersheetrefs" "${INTERSHEET_REFS}" (at 320.04 238.76 180) (effects (font (size 0.8 0.8)) (hide yes))))
 (wire (pts (xy 335.28 238.76) (xy 340.36 238.76)) (stroke (width 0) (type default)))
 (global_label "GND"
  (shape input) (at 340.36 238.76 0) (effects (font (size 0.9 0.9)) (justify left))
  (property "Intersheetrefs" "${INTERSHEET_REFS}" (at 340.36 238.76 0) (effects (font (size 0.8 0.8)) (hide yes))))
 (symbol
  (lib_id "OpenKeys:SW_Push") (at 330.2 238.76 0) (unit 1) (in_bom yes) (on_board yes) (dnp no)
  (property "Reference" "SW11" (at 334.2 237.26 0) (effects (font (size 1 1)) (justify left)))
  (property "Value" "KEY 0" (at 334.2 240.26 0) (effects (font (size 1 1)) (justify left)))
  (property "Footprint" "Button_Switch_SMD:SW_SPST_TL3342" (at 334.2 238.76 0) (effects (font (size 1 1)) (hide yes)))
  (property "Datasheet" "~" (at 334.2 238.76 0) (effects (font (size 1 1)) (hide yes))) (pin "1") (pin "2"))
 (wire (pts (xy 330.2 255.27) (xy 330.2 250.19)) (stroke (width 0) (type default)))
 (global_label "+3V3"
  (shape input) (at 330.2 250.19 90) (effects (font (size 0.9 0.9)) (justify left))
  (property "Intersheetrefs" "${INTERSHEET_REFS}" (at 330.2 250.19 90) (effects (font (size 0.8 0.8)) (hide yes))))
 (wire (pts (xy 330.2 262.89) (xy 330.2 267.97)) (stroke (width 0) (type default)))
 (global_label "BTN0_N"
  (shape input) (at 330.2 267.97 270) (effects (font (size 0.9 0.9)) (justify right))
  (property "Intersheetrefs" "${INTERSHEET_REFS}" (at 330.2 267.97 270) (effects (font (size 0.8 0.8)) (hide yes))))
 (symbol
  (lib_id "OpenKeys:R") (at 330.2 259.08 0) (unit 1) (in_bom yes) (on_board yes) (dnp no)
  (property "Reference" "R34" (at 334.2 257.58 0) (effects (font (size 1 1)) (justify left)))
  (property "Value" "47k" (at 334.2 260.58 0) (effects (font (size 1 1)) (justify left)))
  (property "Footprint" "Resistor_SMD:R_0603_1608Metric" (at 334.2 259.08 0) (effects (font (size 1 1)) (hide yes)))
  (property "Datasheet" "~" (at 334.2 259.08 0) (effects (font (size 1 1)) (hide yes))) (pin "1") (pin "2"))
 (wire (pts (xy 355.6 255.27) (xy 355.6 250.19)) (stroke (width 0) (type default)))
 (global_label "BTN0_N"
  (shape input) (at 355.6 250.19 90) (effects (font (size 0.9 0.9)) (justify left))
  (property "Intersheetrefs" "${INTERSHEET_REFS}" (at 355.6 250.19 90) (effects (font (size 0.8 0.8)) (hide yes))))
 (wire (pts (xy 355.6 262.89) (xy 355.6 267.97)) (stroke (width 0) (type default)))
 (global_label "GND"
  (shape input) (at 355.6 267.97 270) (effects (font (size 0.9 0.9)) (justify right))
  (property "Intersheetrefs" "${INTERSHEET_REFS}" (at 355.6 267.97 270) (effects (font (size 0.8 0.8)) (hide yes))))
 (symbol
  (lib_id "OpenKeys:C") (at 355.59999999999997 259.08 0) (unit 1) (in_bom yes) (on_board yes) (dnp no)
  (property "Reference" "C39" (at 359.6 257.58 0) (effects (font (size 1 1)) (justify left)))
  (property "Value" "10nF" (at 359.6 260.58 0) (effects (font (size 1 1)) (justify left)))
  (property "Footprint" "Capacitor_SMD:C_0603_1608Metric" (at 359.6 259.08 0) (effects (font (size 1 1)) (hide yes)))
  (property "Datasheet" "~" (at 359.6 259.08 0) (effects (font (size 1 1)) (hide yes))) (pin "1") (pin "2"))
 (text "ENGLISH 16x2, blue background / white text. No fingerprint parts.\nPIN:6 decimal digits, masked. Hold9=erase; hold0=cancel.\nReview:2=previous,8=next,5=confirm,0=cancel. New release required.\nPrivate operations require a valid paired30s local PIN grant and exact review.\nNo PIN from USB/NFC/desktop. No factory/default unlock PIN." (at 195 283 0) (effects (font (size 1.1 1.1)))))
